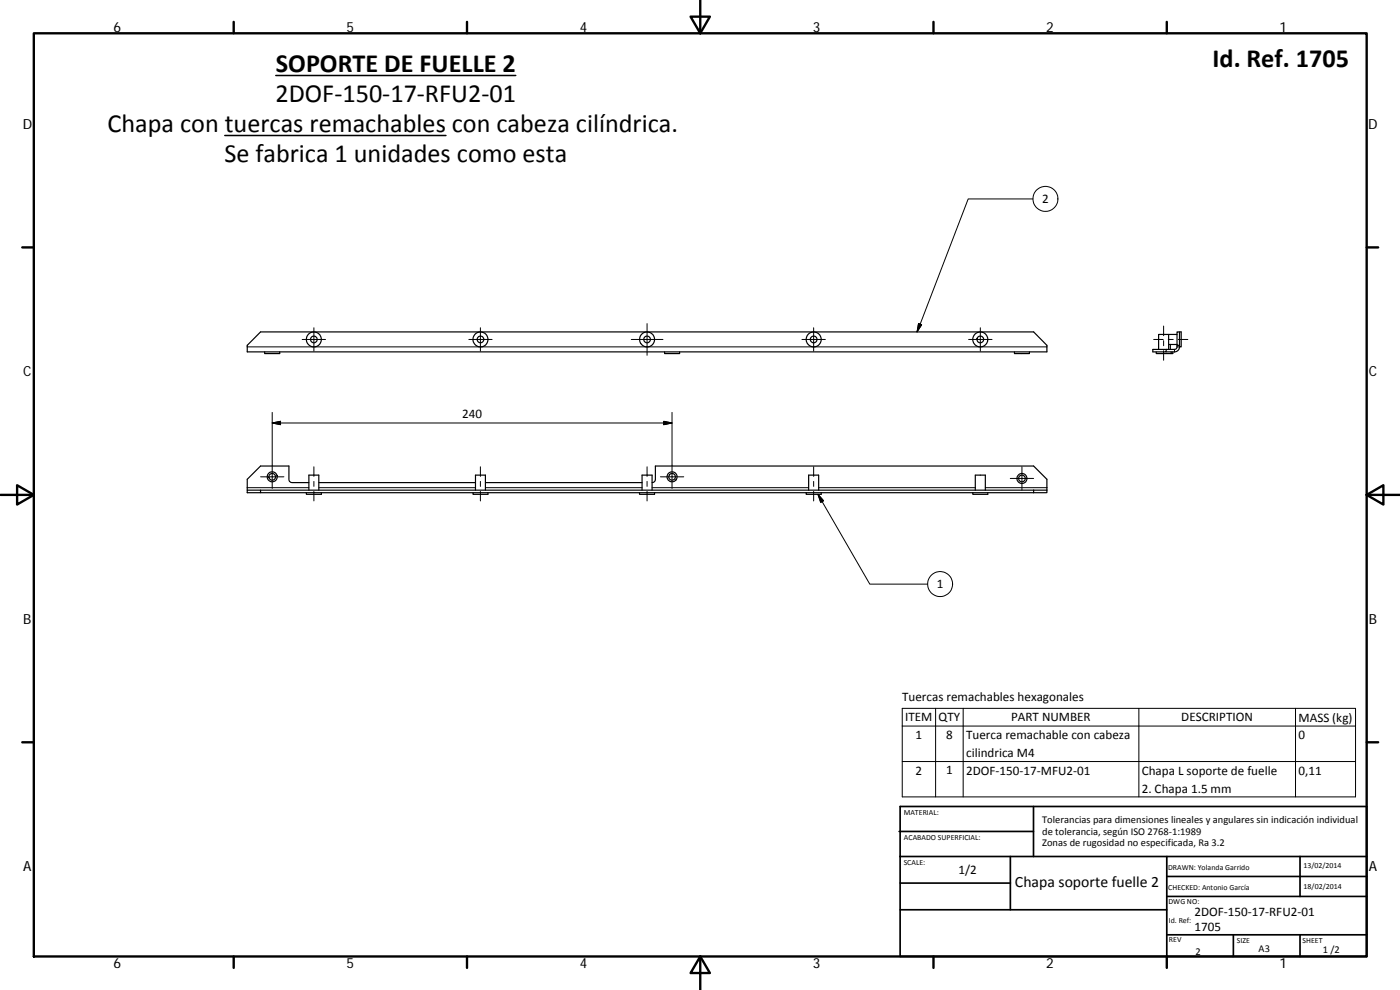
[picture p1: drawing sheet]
<svg xmlns="http://www.w3.org/2000/svg" width="420mm" height="297mm" viewBox="0 0 420 297" stroke-linecap="round" stroke-linejoin="round" font-family="sans-serif">
<g fill="none" stroke="#000" stroke-width=".36">
<path d="M78.2 99.6h232l4 4v2h-240v-2zM353.2 99.6h.8v4h-.8zM354 99.6h.5v4.5h-.5M79.4 105.6v.5h4.5v-.5M199.5 105.6v.5h4.5v-.5M304.5 105.6v.5h4.4v-.5M347 105.6v.5h4.5M350.7 103.4h2.5M350.7 100.4h2.5M350.7 100.4h-3v4.4M350.7 100.4v4.4M351.2 103.4v1.4"/>
<path d="M351.5 105.6v.5M352 105.6v.5h-.5M353.2 103.6v.7l-.5 .5h-6.7v.8h4v-.8M354 103.6v.5M354 104.1a1.48 1.48 0 0 1-1.5 1.5h-2.5M74.2 147.1h4v.7h-4zM78.2 147.8h232M91.9 147.8v.5h4.5v-.5M92.7 144.8h-5l-.8-.4-.2-.6v-4h-8.5l-4 4v3.3M92.7 147.1v-4.5h3v4.5M95.7 144.8h47M142 147.8v.5h4.4v-.5"/>
<path d="M142.7 147.1v-4.5h3v4.5M145.7 144.8h47M191.9 147.8v.5h4.5v-.5M192.7 147.1v-4.5h3v4.5M195.7 144.8l.6-.2 .4-.6v-4.2h113.5l4 4v3.3M241.9 147.8v.5h4.6v-.5M242.7 147.1v-4.5h3v4.5M291.9 147.8v.5h4.5v-.5M292.7 147.1v-4.5h3v4.5M310.2 147.1v.7M314.2 147.1v.7h-4M314.2 147.1h-236"/>
<circle cx="94.2" cy="101.8" r="2.25"/>
<circle cx="94.2" cy="101.8" r=".99"/>
<circle cx="144.2" cy="101.8" r="2.25"/>
<circle cx="144.2" cy="101.8" r="1"/>
<circle cx="194.2" cy="101.8" r="1.01"/>
<circle cx="194.2" cy="101.8" r="2.25"/>
<circle cx="244.2" cy="101.8" r="1"/>
<circle cx="244.2" cy="101.8" r="2.25"/>
<circle cx="294.2" cy="101.8" r="1"/>
<circle cx="294.2" cy="101.9" r="2.25"/>
<circle cx="81.7" cy="143.1" r="1"/>
<circle cx="81.7" cy="143.1" r="1.51"/>
<circle cx="201.7" cy="143.1" r="1"/>
<circle cx="201.7" cy="143.1" r="1.5"/>
<circle cx="306.7" cy="143.6" r="1"/>
<circle cx="306.7" cy="143.6" r="1.5"/>
</g>
<g fill="none" stroke="#000" stroke-width=".3">
<path d="M310 59.7h-19.4l-15.4 39.9M94.2 98.3v7M144.2 98.3v7M194.2 97.1v9.5M244.2 98.3v7M275.7 97.1l.9 .3-1.4 2.2zM294.2 98.3v7M349.2 97.8v2.9M74.2 104.1h240M90.7 101.9h7M140.7 101.9h7M189.5 101.9h9.5"/>
<path d="M240.7 101.9h7M290.7 101.9h7M346.2 101.9h2.9M349.2 102.2v1.5M349.2 105.2v2.9M350.6 101.9h1.5M352.5 104.8v.8M353.2 104.1h.8M353.6 101.9h2.9M81.7 123.7v22.9M81.7 126.9l2.5-.5v1zM81.7 126.9h120"/>
<path d="M199.2 126.4l2.5 .5-2.5 .5zM201.7 123.7v22.9M74.2 146.3h18.5M78.2 143.1h7M94.2 140.1v2.8M94.2 144.4v1.5M94.2 147.4v2.9M95.7 146.3h47M144.2 140.1v2.8M144.2 144.4v1.5M144.2 147.4v2.9M145.7 146.3h47"/>
<path d="M194.2 140.1v2.8M194.2 144.4v1.5M194.2 147.4v2.9M195.7 146.3h47M198.2 143.1h7M244.2 140.1v2.8M244.2 144.4v1.5M244.2 147.4v2.9M245.5 148.3l15.5 27h17.4M245.5 148.3l1.7 1.9-.9 .5zM245.7 146.3h47M295.7 146.3h18.5"/>
<path d="M303.2 143.6h7M306.7 140.1v7M270.8 212.5h136v26.6h-136zM270.8 217.8h136M280.8 212.5v26.6M289.1 212.5v26.6M341.8 212.5v26.6M388.8 212.5v26.6M270.8 228.5h136"/>
<circle cx="313.7" cy="59.7" r="3.7"/>
<circle cx="282.1" cy="175.2" r="3.7"/>
</g>
<g fill="none" stroke="#000" stroke-width=".71">
<path d="M10.1 10h400.1v277h-400.1zM70.1 6.6v3.4M140.2 6.6v3.4M207.3 5h5.8l-2.9 5zM210.2 0v10M280.2 6.6v3.4M350.2 6.6v3.4M6.7 74.2h3.4M410.2 74.2h3.4M.2 148.5h9.9M5.1 145.6l5 2.9-5 2.9zM410.2 148.5l5-2.9v5.8z"/>
<path d="M410.2 148.5h9.9M6.7 222.7h3.4M410.2 222.7h3.4M70.1 287v3.4M140.2 287v3.4M210.2 287l2.9 5h-5.8zM210.2 287v10M280.2 287v3.4M350.2 287v3.4"/>
</g>
<g fill="none" stroke="#000" stroke-width=".51">
<path d="M269.8 249.5h40.4M270.1 257h140.1M270.1 242h140.1v45h-140.1zM303.2 257v16M310.2 242v15M350.2 257v30M390.2 257v12M270.1 273h80.1M270.1 265h33.1M350.2 269h60M350.2 263h60M350.2 280.5h60"/>
<path d="M370.2 280.5v6.5M390.2 280.5v6.5"/>
</g>
<path d="M82.8 22.6h72M67.5 40.7h66.3" fill="none" stroke="#000" stroke-width=".46"/>
<path d="M275.7 97.1l.9 .3-1.4 2.2zM81.7 126.9l2.5-.5v1zM199.2 126.4l2.5 .5-2.5 .5zM245.5 148.3l1.7 1.9-.9 .5z" fill="#000" stroke="#000" stroke-width=".3"/>
<g font-size="7.9">
<text x="82.8" y="21.5">SOPORTE DE FUELLE 2</text>
<text x="363.9" y="20.1">Id. Ref. 1705</text>
<text x="82.7" y="30.6">2DOF‐150‐17‐RFU2‐01</text>
<text x="32.3" y="39.5">Chapa con tuercas remachables con cabeza cilíndrica.</text>
<text x="67.3" y="48.5">Se fabrica 1 unidades como esta</text>
</g>
<text font-size="4.7" x="304.6" y="266.2">Chapa soporte fuelle 2</text>
<g font-size="4.2">
<text x="34" y="9.6">6</text>
<text x="104" y="9.6">5</text>
<text x="174" y="9.6">4</text>
<text x="244" y="9.6">3</text>
<text x="314" y="9.6">2</text>
<text x="384" y="9.6">1</text>
<text x="6.8" y="38.7">D</text>
<text x="410.6" y="38.7">D</text>
<text x="7" y="112.9">C</text>
<text x="410.8" y="112.9">C</text>
<text x="7" y="187.1">B</text>
<text x="410.8" y="187.1">B</text>
<text x="7" y="261.3">A</text>
<text x="410.8" y="261.3">A</text>
<text x="34" y="290.4">6</text>
<text x="104" y="290.4">5</text>
<text x="174" y="290.4">4</text>
<text x="244" y="290.4">3</text>
<text x="314" y="290.4">2</text>
<text x="384" y="290.4">1</text>
</g>
<g font-size="3.9">
<text x="312.7" y="61">2</text>
<text x="138.7" y="125.4">240</text>
<text x="281.1" y="176.5">1</text>
<text x="270.7" y="210.3">Tuercas remachables hexagonales</text>
<text x="271.7" y="216.4">ITEM</text>
<text x="274.8" y="221.8">1</text>
<text x="281.7" y="216.5">QTY</text>
<text x="283.9" y="221.8">8</text>
<text x="290" y="221.8">Tuerca remachable con cabeza</text>
<text x="303.5" y="216.4">PART NUMBER</text>
<text x="354.5" y="216.5">DESCRIPTION</text>
<text x="389.7" y="216.6">MASS (kg)</text>
<text x="389.7" y="221.8">0</text>
<text x="290" y="227.1">cilindrica M4</text>
<text x="274.8" y="232.4">2</text>
<text x="283.9" y="232.4">1</text>
<text x="290" y="232.4">2DOF‐150‐17‐MFU2‐01</text>
<text x="342.7" y="232.5">Chapa L soporte de fuelle</text>
<text x="389.7" y="232.4">0,11</text>
<text x="342.7" y="237.8">2. Chapa 1.5 mm</text>
<text x="287.6" y="262.2">1/2</text>
<text x="358.5" y="274.9">2DOF‐150‐17‐RFU2‐01</text>
<text x="358.5" y="279.4">1705</text>
</g>
<g font-size="3.1">
<text x="312.8" y="246.8">Tolerancias para dimensiones lineales y angulares sin indicación individual</text>
<text x="312.8" y="250.4">de tolerancia, según ISO 2768‐1:1989</text>
<text x="312.8" y="254">Zonas de rugosidad no especificada, Ra 3.2</text>
<text x="358.7" y="286.4">2</text>
<text x="377.7" y="285.6">A3</text>
<text x="397" y="285.9">1 /2</text>
</g>
<g font-size="2.4">
<text x="271.2" y="244.4">MATERIAL:</text>
<text x="271.3" y="251.9">ACABADO SUPERFICIAL:</text>
<text x="271.2" y="259.7">SCALE:</text>
<text x="350.6" y="260.9">DRAWN: Yolanda Garrido</text>
<text x="391.2" y="260.6">13/02/2014</text>
<text x="350.6" y="267">CHECKED: Antonio García</text>
<text x="391.2" y="266.6">18/02/2014</text>
<text x="350.7" y="271.4">DWG NO:</text>
<text x="350.8" y="276.8">Id. Ref:</text>
<text x="350.8" y="282.8">REV</text>
<text x="371.2" y="282.9">SIZE</text>
<text x="390.9" y="282.9">SHEET</text>
</g>
</svg>
